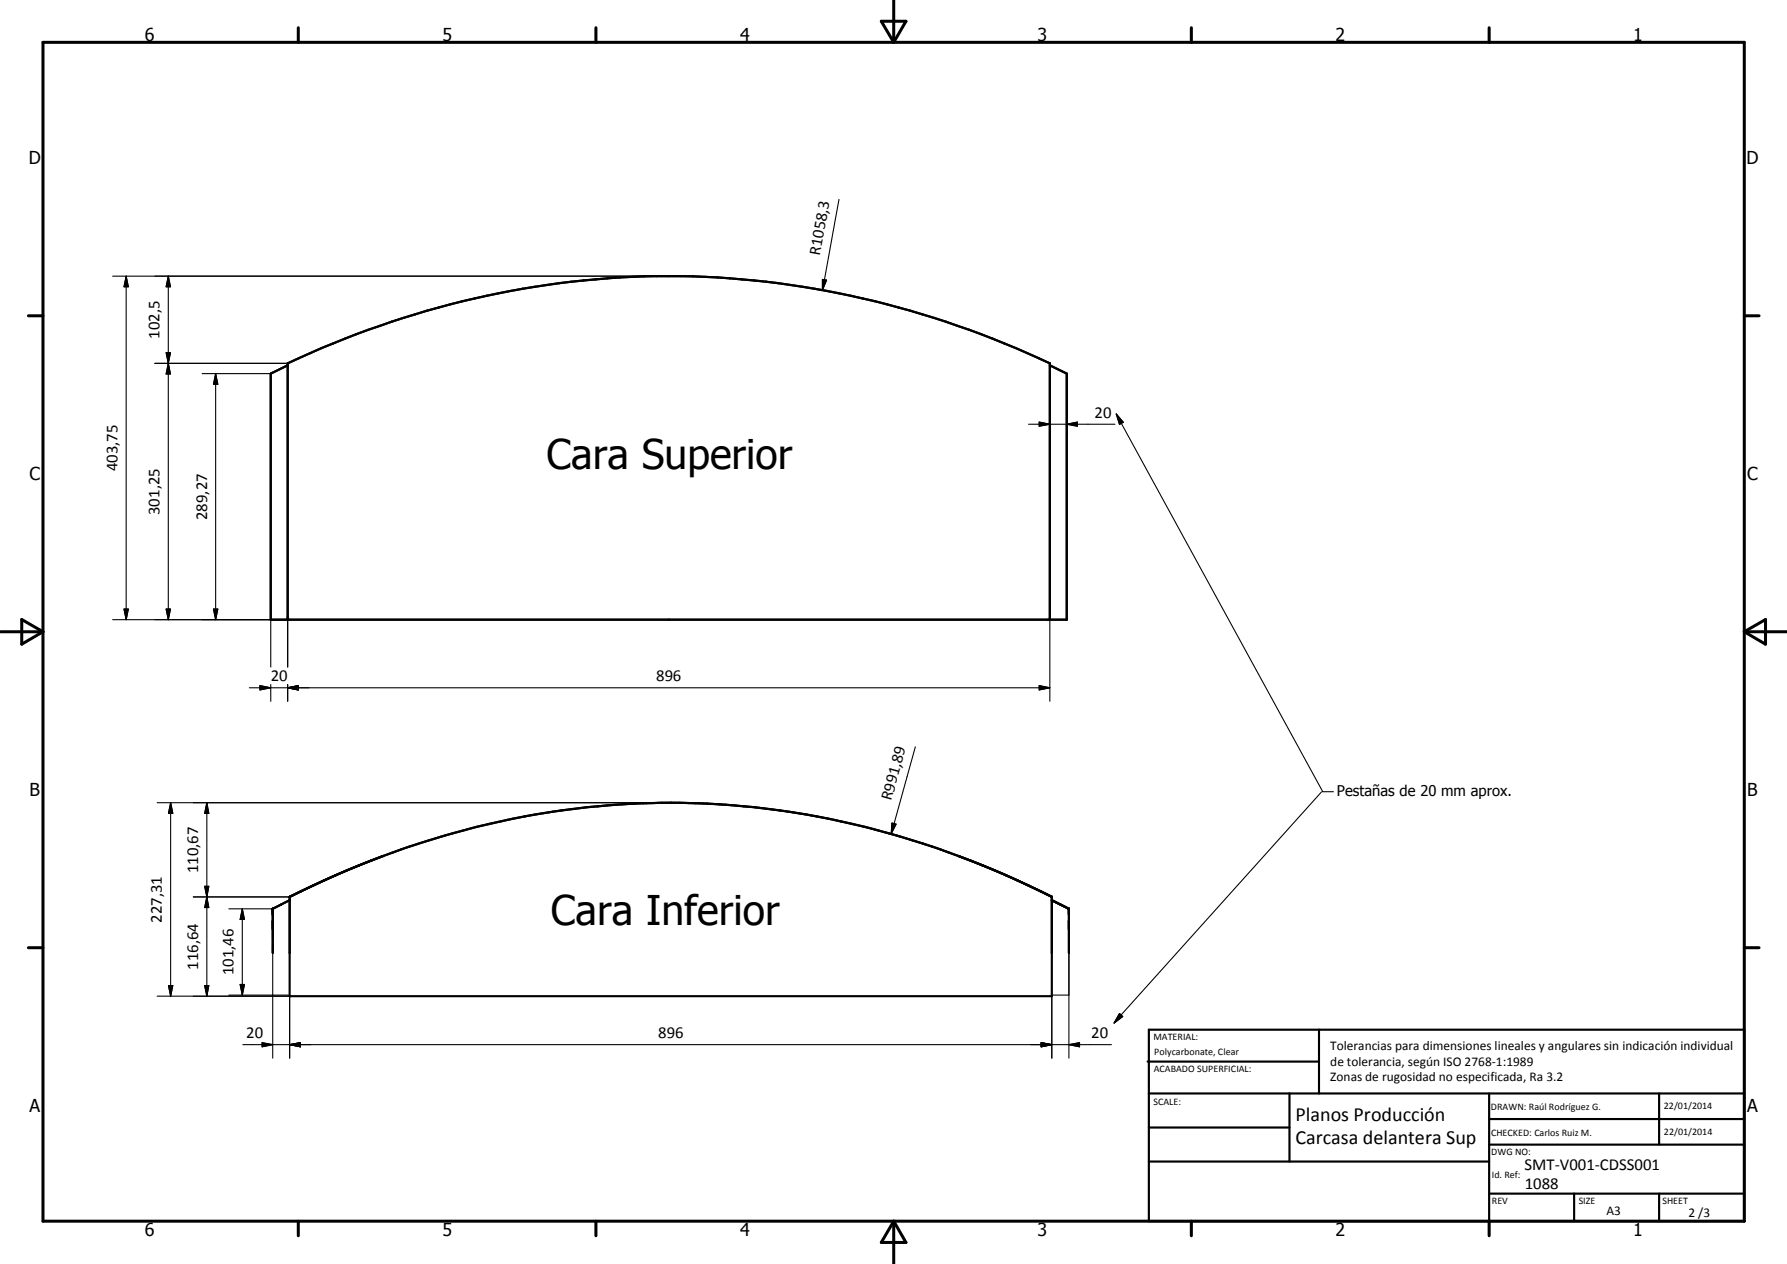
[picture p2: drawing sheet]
<svg xmlns="http://www.w3.org/2000/svg" width="420mm" height="297mm" viewBox="0 0 420 297" stroke-linecap="round" stroke-linejoin="round" font-family="sans-serif">
<g fill="none" stroke="#000" stroke-width=".35">
<path d="M67.6 145.1v.2M67.6 145.5v.1M246.8 145.1v.2M246.8 145.5v.1M157.7 188.7h2.4M161.2 188.7l4.7 .1M167.2 188.9l4.7 .3M173 189.3l4.7 .5M178.9 189.9l4.6 .6M184.7 190.7l4.7 .7M190.5 191.6l4.6 .9M196.3 192.7l4.6 1.1"/>
<path d="M202.1 194.1l4.6 1.1M207.8 195.5l4.5 1.3M213.4 197.1l4.5 1.4M219 198.9l4.5 1.6M64.1 215v.4M64.1 215.9v.5M64.1 218.4v1.9M224.6 200.9l2.2 .8M251.3 215v.4M251.3 215.9v.5M251.3 218.4v1.9M64.1 222.1v1.8"/>
<path d="M251.3 222.1v1.8"/>
</g>
<g fill="#000">
<circle cx="67.6" cy="145.1" r=".18"/>
<circle cx="64.1" cy="215.4" r=".18"/>
<circle cx="64.1" cy="213.6" r=".25"/>
<circle cx="68.1" cy="210.7" r=".25"/>
<circle cx="68.1" cy="211.5" r=".25"/>
<circle cx="247.3" cy="210.7" r=".25"/>
<circle cx="247.3" cy="211.5" r=".25"/>
<circle cx="251.3" cy="215.4" r=".18"/>
<circle cx="251.3" cy="213.6" r=".25"/>
<circle cx="64.1" cy="220.3" r=".18"/>
<circle cx="251.3" cy="220.3" r=".18"/>
</g>
<g fill="none" stroke="#000" stroke-width=".51">
<path d="M67.6 85.9l-3.9 1.9v57.8h187.1v-57.8l-4-1.9M67.6 145.6v-60.2a209.1 209.1 0 0 1 104-20 213.2 213.2 0 0 1 75.2 20v60.2M134.2 190.2a195.5 195.5 0 0 0-44.1 11M146.3 189l-11.5 1.1M149.1 188.8a174.6 174.6 0 0 1 17.2 0M166.3 188.8a186.6 186.6 0 0 0-45.7 3.6 210.1 210.1 0 0 0-30.8 8.9M166.3 188.8a192.2 192.2 0 0 1 28.5 3.6 204.3 204.3 0 0 1 30.5 8.8M169.2 189l8.5 .7 8.6 1.2 5.7 1M194 192.2l2.1 .5M198.2 193.1a205.5 205.5 0 0 1 23 6.5M68.1 211.5l-4 2.1v10.3M70.8 209.4l-2.7 1.3v23.4h179.2v-23.4l-2.7-1.3"/>
<path d="M73.5 208.2l-5.4 2.6 2.7-1.4M73.5 208.2l-2.7 1.2M76.3 206.9l-2.7 1.3M81.7 204.5l-10.9 4.9M81.8 204.5l-8.3 3.7M84.5 203.3l-2.8 1.2M87.3 202.2l-2.8 1.1M90.1 201.2l-11.2 4.5M90.1 201.2l-2.8 1M222.9 200.3l5.5 2 8.1 3.4M225.3 201.2l11.2 4.5M225.3 201.2l2.9 1"/>
<path d="M233.7 204.5l10.9 4.9M236.5 205.7l2.7 1.2M236.5 205.7l10.8 5.1-2.7-1.4M241.9 208.2l2.7 1.2M247.3 211.5l4 2.1M247.3 211.6l4 2M251.3 213.6v10.3M269.8 249.5h40.3M270.1 242h140v45h-140zM270.1 257h140M303.2 257v16M310.1 242v15"/>
<path d="M350.1 257v30M390.1 257v12M270.1 265h33.1M270.1 273h80M350.1 269h60M350.1 263h60M350.1 280.5h60M370.1 280.5v6.5M390.1 280.5v6.5"/>
</g>
<g fill="none" stroke="#000" stroke-width=".71">
<path d="M10.1 9.9h400v277.1h-400zM70.1 6.5v3.4M140.1 6.5v3.4M207.2 5h5.8l-2.9 4.9zM210.1 0v9.9M280.1 6.5v3.4M350.1 6.5v3.4M6.7 74.2h3.4M410.1 74.2h3.5M.1 148.5h10M5.1 145.6l5 2.9-5 2.9zM410.1 148.5h10"/>
<path d="M410.1 148.5l5-2.9v5.8zM6.7 222.7h3.4M410.1 222.7h3.5M70.1 287v3.4M140.1 287v3.4M210.1 287v10M210.1 287l2.9 5h-5.8zM280.1 287v3.4M350.1 287v3.4"/>
</g>
<g fill="none" stroke="#000" stroke-width=".25">
<path d="M197.3 46.9l-3.9 21.3M26.5 64.9h130.8M29.7 64.9l.5 2.5h-1zM29.7 64.9v80.7M39.6 64.9l.5 2.5h-1zM39.6 64.9v80.7M193.4 65.7l.9 .1-.9 2.4zM36.4 85.4h31.2M39.1 82.9h1l-.5 2.5zM39.1 82.9l1 5h-1l1-5zM39.6 85.4l.5 2.5h-1zM47.5 87.8h16.2"/>
<path d="M50.7 87.8l.5 2.5h-1zM50.7 87.8v57.8M241.8 99.7h20.4M244.3 99.2l2.5 .5-2.5 .5zM250.8 99.7l2.5-.5v1zM250.8 87.8v15.1M262.5 97.3l1.6 1.9-.9 .5zM262.5 97.3l48.5 88.8h2.5M26.5 145.6h41.1v11.2M29.2 143.1h1l-.5 2.5zM39.1 143.1h1l-.5 2.5zM50.2 143.1h1l-.5 2.5z"/>
<path d="M63.7 145.6v11.2M246.8 145.6v19.2M58.6 161.6h188.2M61.1 161.1l2.6 .5-2.6 .5zM63.7 160.9v3.9M67.6 161.6l2.5-.5v1zM67.6 160.9v3.9M215.2 175.5l-5.7 20.5M244.3 161.1l2.5 .5-2.5 .5zM36.9 188.6h120.8M40.1 188.6l.5 2.5h-1zM40.1 188.6v45.5"/>
<path d="M48.6 188.6l.5 2.5h-1zM48.6 188.6v45.5M209.7 193.4l1 .3-1.2 2.3zM310.7 186.1l-48.8 54.3M45.5 210.8h22.6M48.1 208.3h1l-.5 2.5zM48.6 210.8l.5 2.5h-1zM53.8 213.6h10.3M57 213.6l.5 2.5h-1zM57 213.6v20.2M64.1 213.6v35.1M68.1 211.5l-4 2.1"/>
<path d="M247.3 211.5l4 2.1v35.1M36.9 234.1h31.2v14.6M39.6 231.6h1l-.5 2.5zM48.1 231.6h1l-.5 2.5zM53.8 233.8h14.3M56.5 231.4h1l-.5 2.4zM247.3 233.8h4M247.3 234.1v14.6M263.2 238.2l.8 .7-2.1 1.5zM57.1 245.5h204.2M61.6 245l2.5 .5-2.5 .5zM68.1 245.5l2.5-.5v1z"/>
<path d="M244.8 245l2.5 .5-2.5 .5zM251.3 245.5l2.5-.5v1z"/>
</g>
<g fill="#000">
<path d="M29.7 64.9l.5 2.5h-1zM39.6 64.9l.5 2.5h-1zM193.4 65.7l.9 .1-.9 2.4zM39.1 82.9h1l-.5 2.5zM39.6 85.4l.5 2.5h-1zM50.7 87.8l.5 2.5h-1zM250.8 99.7l2.5-.5v1zM262.5 97.3l1.6 1.9-.9 .5zM244.3 99.2l2.5 .5-2.5 .5zM29.2 143.1h1l-.5 2.5zM39.1 143.1h1l-.5 2.5zM50.2 143.1h1l-.5 2.5z"/>
<path d="M61.1 161.1l2.6 .5-2.6 .5zM67.6 161.6l2.5-.5v1zM244.3 161.1l2.5 .5-2.5 .5zM40.1 188.6l.5 2.5h-1zM48.6 188.6l.5 2.5h-1zM209.7 193.4l1 .3-1.2 2.3zM48.1 208.3h1l-.5 2.5zM48.6 210.8l.5 2.5h-1zM57 213.6l.5 2.5h-1zM39.6 231.6h1l-.5 2.5zM48.1 231.6h1l-.5 2.5zM56.5 231.4h1l-.5 2.4z"/>
<path d="M263.2 238.2l.8 .7-2.1 1.5zM61.6 245l2.5 .5-2.5 .5zM68.1 245.5l2.5-.5v1zM244.8 245l2.5 .5-2.5 .5zM251.3 245.5l2.5-.5v1z"/>
</g>
<g font-size="9.6">
<text x="128.5" y="110.3">Cara Superior</text>
<text x="129.5" y="217.3">Cara Inferior</text>
</g>
<g font-size="4.7">
<text x="304.6" y="263.5">Planos Producción</text>
<text x="304.6" y="268.9">Carcasa delantera Sup</text>
</g>
<g font-size="4.2">
<text x="34" y="9.6">6</text>
<text x="104" y="9.6">5</text>
<text x="174" y="9.6">4</text>
<text x="244" y="9.6">3</text>
<text x="314" y="9.6">2</text>
<text x="384" y="9.6">1</text>
<text x="6.8" y="38.7">D</text>
<text x="410.6" y="38.7">D</text>
<text x="7" y="112.9">C</text>
<text x="410.8" y="112.9">C</text>
<text x="7" y="187.1">B</text>
<text x="410.8" y="187.1">B</text>
<text x="7" y="261.4">A</text>
<text x="410.8" y="261.4">A</text>
<text x="34" y="290.4">6</text>
<text x="104" y="290.4">5</text>
<text x="174" y="290.4">4</text>
<text x="244" y="290.4">3</text>
<text x="314" y="290.4">2</text>
<text x="384" y="290.4">1</text>
</g>
<g font-size="3.9">
<text x="192.8" y="60.2" transform="rotate(-80 192.8 60.2)">R1058,3</text>
<text x="37.5" y="79.7" transform="rotate(-90 37.5 79.7)">102,5</text>
<text x="257.4" y="98.1">20</text>
<text x="27.6" y="110.8" transform="rotate(-90 27.6 110.8)">403,75</text>
<text x="37.5" y="121" transform="rotate(-90 37.5 121)">301,25</text>
<text x="48.7" y="122.2" transform="rotate(-90 48.7 122.2)">289,27</text>
<text x="63.7" y="160.1">20</text>
<text x="154.3" y="160.1">896</text>
<text x="209.5" y="188.3" transform="rotate(-74 209.5 188.3)">R991,89</text>
<text x="46.6" y="205.2" transform="rotate(-90 46.6 205.2)">110,67</text>
<text x="38.1" y="216.9" transform="rotate(-90 38.1 216.9)">227,31</text>
<text x="46.6" y="228" transform="rotate(-90 46.6 228)">116,64</text>
<text x="54.9" y="229.2" transform="rotate(-90 54.9 229.2)">101,46</text>
<text x="57.9" y="244">20</text>
<text x="154.8" y="244">896</text>
<text x="256.6" y="244">20</text>
<text x="358.5" y="275">SMT-V001-CDSS001</text>
<text x="358.5" y="279.4">1088</text>
</g>
<text font-size="3.5" x="314.3" y="187.1">Pestañas de 20 mm aprox.</text>
<g font-size="3.1">
<text x="312.7" y="246.8">Tolerancias para dimensiones lineales y angulares sin indicación individual</text>
<text x="312.7" y="250.4">de tolerancia, según ISO 2768-1:1989</text>
<text x="312.7" y="254">Zonas de rugosidad no especificada, Ra 3.2</text>
<text x="377.7" y="285.6">A3</text>
<text x="397" y="285.9">2 /3</text>
</g>
<g font-size="2.4">
<text x="271.2" y="244.4">MATERIAL:</text>
<text x="271.3" y="252">ACABADO SUPERFICIAL:</text>
<text x="271.4" y="247.9">Polycarbonate, Clear</text>
<text x="271.2" y="259.7">SCALE:</text>
<text x="350.6" y="260.8">DRAWN: Raúl Rodríguez G.</text>
<text x="391.2" y="260.6">22/01/2014</text>
<text x="350.6" y="267">CHECKED: Carlos Ruiz M.</text>
<text x="391.2" y="266.7">22/01/2014</text>
<text x="350.6" y="271.4">DWG NO:</text>
<text x="350.8" y="276.9">Id. Ref:</text>
<text x="350.8" y="282.8">REV</text>
<text x="371.2" y="282.9">SIZE</text>
<text x="390.9" y="282.9">SHEET</text>
</g>
</svg>
